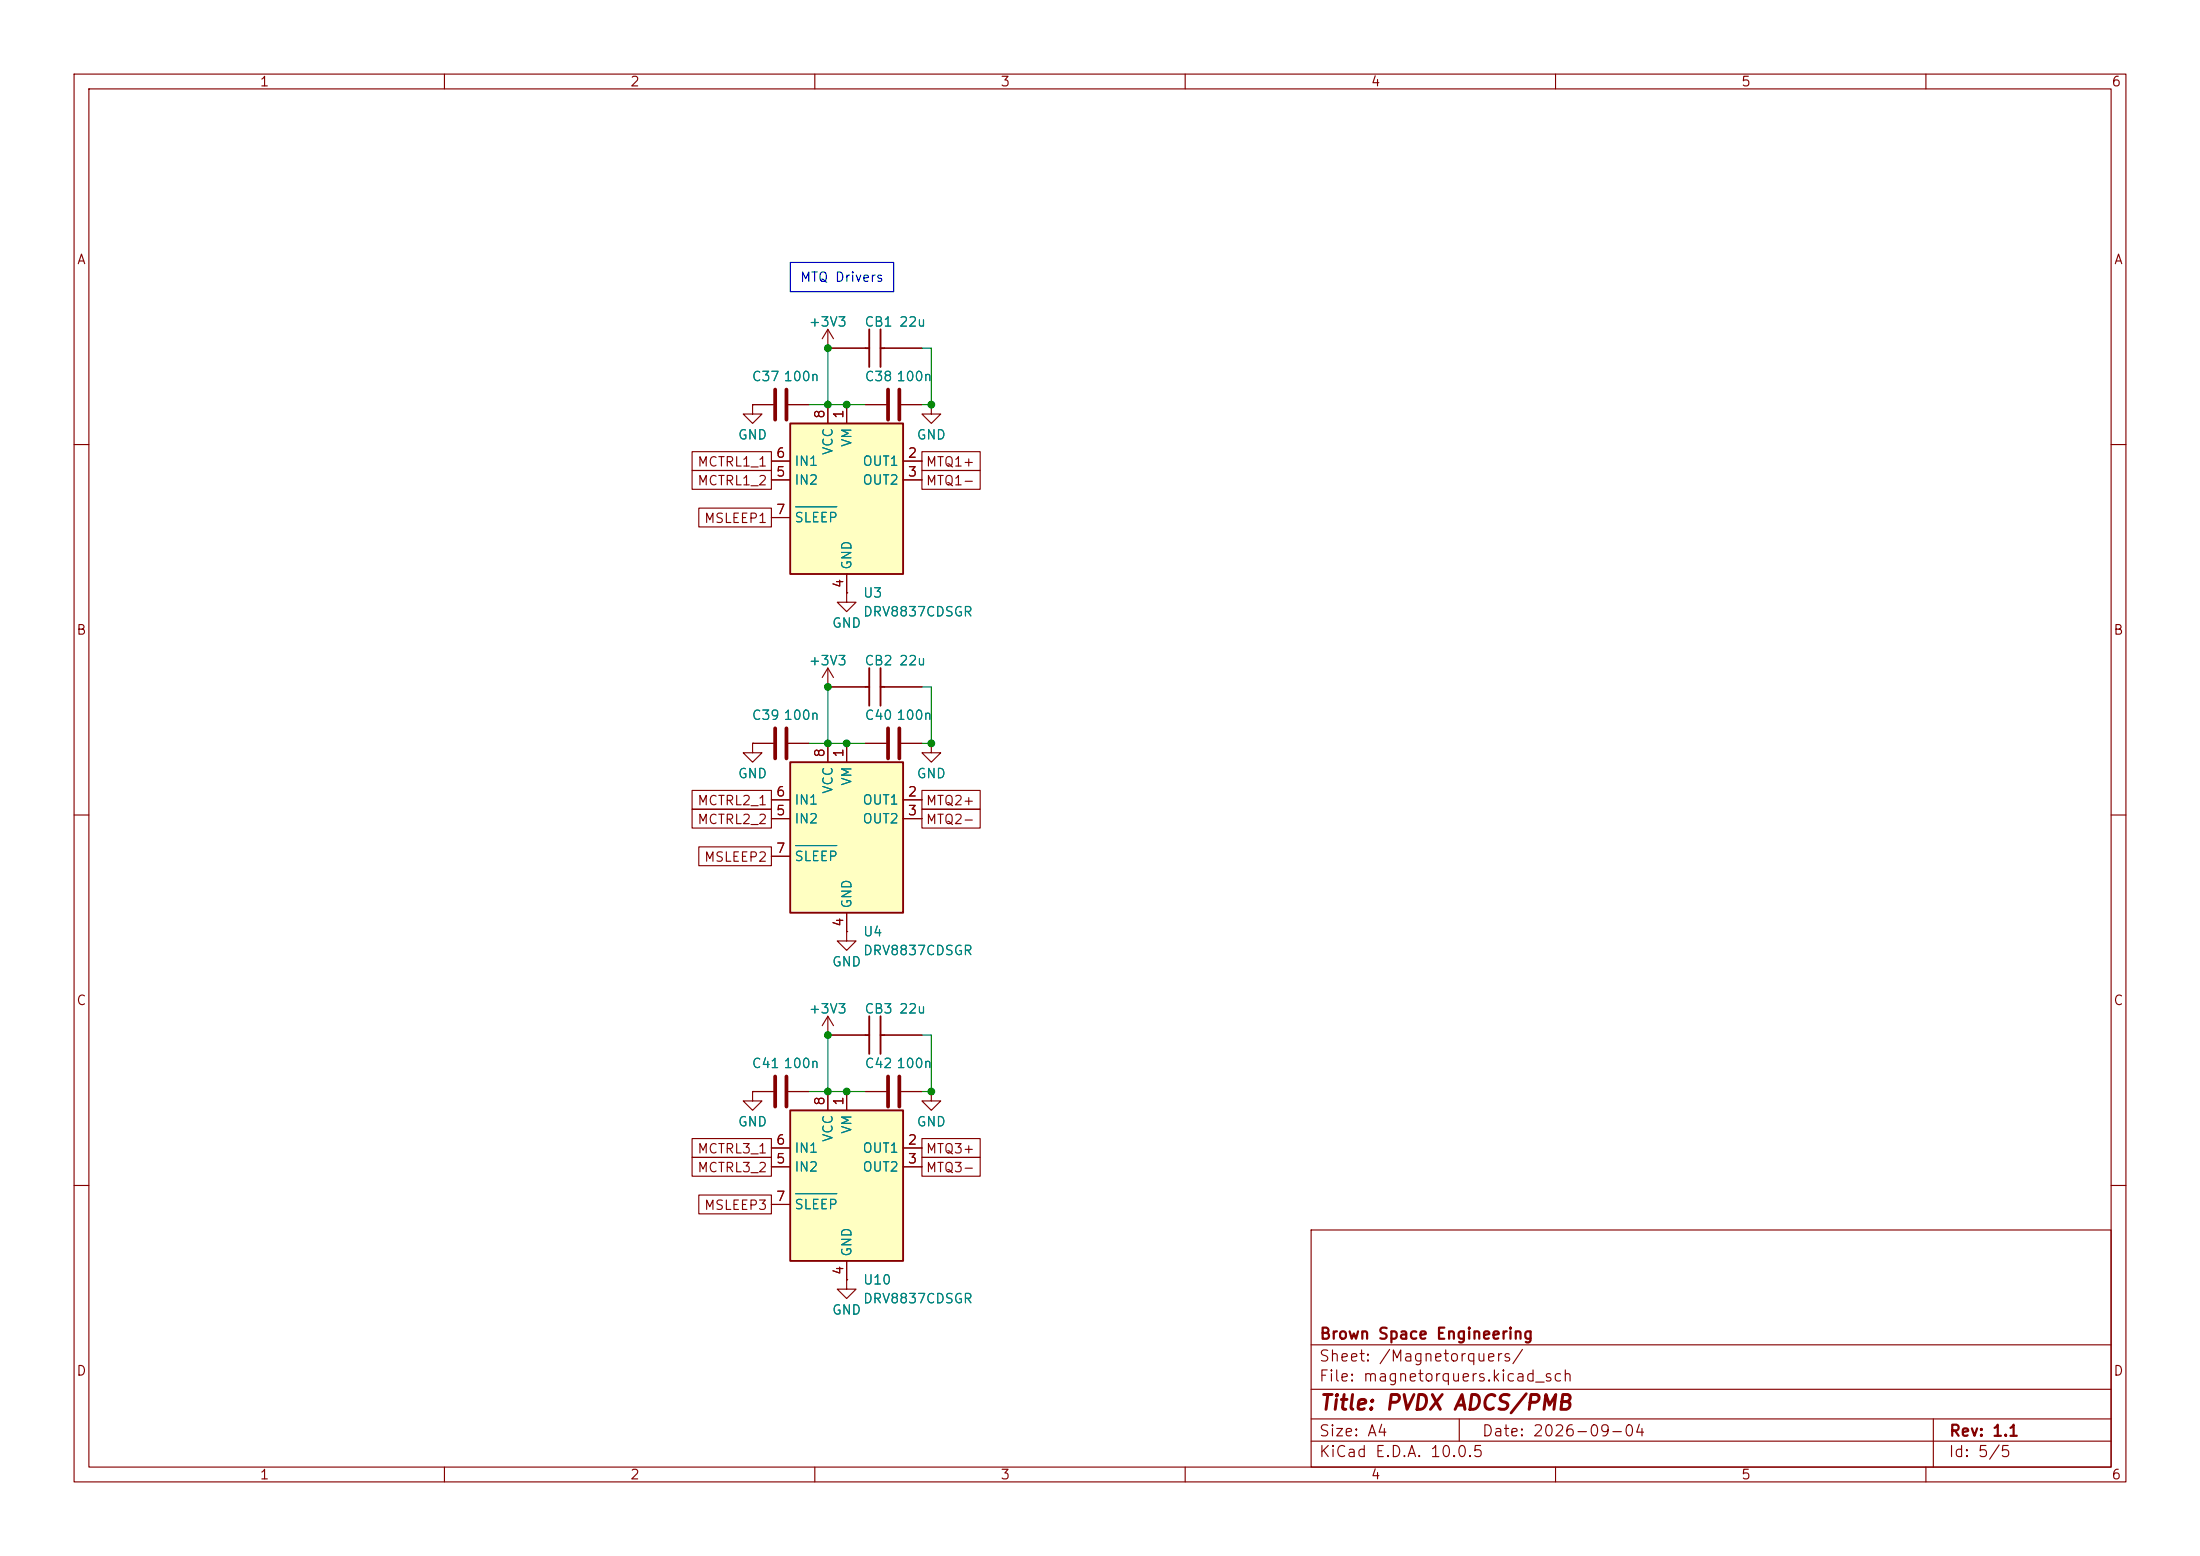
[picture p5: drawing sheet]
<svg xmlns="http://www.w3.org/2000/svg" width="297mm" height="210mm" viewBox="0 0 297 210" stroke-linecap="round" stroke-linejoin="round" font-family="sans-serif">
<path d="M0 0h297v210h-297z" fill="#fff" stroke="#fff" stroke-width=".14"/>
<g fill="none" stroke="#840000" stroke-width=".15">
<path d="M10 10h277v190h-277zM12 12h273v186h-273zM60 10v2M110 10v2M160 10v2M210 10v2M260 10v2M10 60h2M285 60h2M111.8 92.7h.1M111.8 90.2l-.8 1.2M111.8 90.2l.7 1.2"/>
<path d="M111.8 90.2v2.5M111.8 92.7h5M119.4 92.7h5.1M10 110h2M101.6 100.3v1.3h1.3l-1.3 1.3-1.3-1.3h1.3M101.6 100.3h.1M101.6 100.3h2.8M106.4 100.3h2.8M116.8 100.3h2.8M121.7 100.3h2.8M285 110h2M101.6 147.3v1.3h1.3l-1.3 1.3-1.3-1.3h1.3"/>
<path d="M101.6 147.3h.1M125.7 147.3v1.3h1.3l-1.3 1.3-1.2-1.3h1.2M125.7 147.3h.1M10 160h2M114.3 172.7v1.3h1.3l-1.3 1.3-1.3-1.3h1.3M114.3 172.7h.1M177 166h108v32h-108zM285 160h2M60 198v2M110 198v2M160 198v2M177 194.5h108"/>
<path d="M177 191.5h108M177 187.5h108M177 181.5h108M197 191.5v3M210 198v2M260 198v2M261 191.5v6.5"/>
</g>
<path d="M104.6 98.3v4.1M106.2 98.3v4.1M119.9 98.3v4.1M121.4 98.3v4.1" fill="none" stroke="#840000" stroke-width=".51"/>
<path d="M116.8 92.7h.5M117.3 90.2v5.1M118.9 92.7h.5M118.9 90.2v5.1" fill="none" stroke="#840000" stroke-width=".25"/>
<path d="M106.7 149.9h15.2v20.3h-15.2z" fill="#ffffc2"/>
<path d="M106.7 149.9h15.2v20.3h-15.2z" fill="none" stroke="#840000" stroke-width=".25"/>
<path d="M104.1 154.9h2.6M104.1 157.5h2.6M111.8 147.3v2.6M114.3 147.3v2.6M121.9 154.9h2.6M121.9 157.5h2.6M104.1 162.6h2.6M114.3 170.2v2.5" fill="none" stroke="#840000" stroke-width=".15"/>
<path d="M107.4 161.1h5.6" fill="none" stroke="#008484" stroke-width=".15"/>
<path d="M106.7 57.2h15.2v20.3h-15.2z" fill="#ffffc2"/>
<path d="M106.7 57.2h15.2v20.3h-15.2zM116.8 47h.5M117.3 44.5v5M118.9 44.5v5M118.9 47h.5M116.8 139.7h.5M117.3 137.2v5M118.9 139.7h.5M118.9 137.2v5" fill="none" stroke="#840000" stroke-width=".25"/>
<g fill="none" stroke="#840000" stroke-width=".15">
<path d="M101.6 54.6v1.3h1.3l-1.3 1.3-1.3-1.3h1.3M101.6 54.6h.1M101.6 54.6h2.8M106.4 54.6h2.8M111.8 47h.1M111.8 44.5v2.5M111.8 54.6v2.6M111.8 47h5M111.8 44.5l-.8 1.2M111.8 44.5l.7 1.2M114.3 54.6v2.6M119.4 47h5.1"/>
<path d="M125.7 54.6v1.3h1.3l-1.3 1.3-1.2-1.3h1.2M125.7 54.6h.1M104.1 62.2h2.6M104.1 64.8h2.6M104.1 69.9h2.6M114.3 77.5v2.5M121.9 62.2h2.6M121.9 64.8h2.6M114.3 80v1.3h1.3l-1.3 1.3-1.3-1.3h1.3M114.3 80h.1M125.7 100.3v1.3h1.3l-1.3 1.3-1.2-1.3h1.2M125.7 100.3h.1"/>
<path d="M111.8 139.7h.1M111.8 137.2v2.5M111.8 139.7h5M111.8 137.2l-.8 1.2M111.8 137.2l.7 1.2M114.3 125.7v1.3h1.3l-1.3 1.3-1.3-1.3h1.3M114.3 125.7h.1M119.4 139.7h5.1M101.6 147.3h2.8M106.4 147.3h2.8M116.8 147.3h2.8M121.7 147.3h2.8"/>
</g>
<path d="M107.4 68.4h5.6" fill="none" stroke="#008484" stroke-width=".15"/>
<path d="M104.6 52.6v4M106.2 52.6v4M104.6 145.3v4.1M106.2 145.3v4.1M119.9 145.3v4.1M121.4 145.3v4.1" fill="none" stroke="#840000" stroke-width=".51"/>
<path d="M106.7 102.9h15.2v20.3h-15.2z" fill="#ffffc2"/>
<path d="M106.7 102.9h15.2v20.3h-15.2z" fill="none" stroke="#840000" stroke-width=".25"/>
<g fill="none" stroke="#840000" stroke-width=".15">
<path d="M101.6 54.6h.1M101.6 54.6h2.8M106.4 54.6h2.8M111.8 47h.1M111.8 54.6v2.6M111.8 47h5M114.3 54.6v2.6M116.8 54.6h2.8M119.4 47h5.1M121.7 54.6h2.8M125.7 54.6h.1M93.4 61h10.7v2.5h-10.7z"/>
<path d="M93.4 63.5h10.7v2.5h-10.7zM94.3 68.6h9.8v2.5h-9.8zM104.1 62.2h2.6M104.1 64.8h2.6M104.1 69.9h2.6M114.3 77.5v2.5M121.9 62.2h2.6M121.9 64.8h2.6M124.5 63.5h7.8v2.5h-7.8zM124.5 61h7.8v2.5h-7.8zM111.8 92.7h.1M111.8 92.7h5"/>
<path d="M114.3 80h.1M119.4 92.7h5.1M93.4 109.2h10.7v2.6h-10.7zM93.4 106.7h10.7v2.5h-10.7zM94.3 114.3h9.8v2.5h-9.8zM101.6 100.3h.1M101.6 100.3h2.8M104.1 108h2.6M104.1 110.5h2.6M104.1 115.6h2.6M106.4 100.3h2.8M111.8 100.3v2.6"/>
<path d="M114.3 100.3v2.6M116.8 100.3h2.8M121.7 100.3h2.8M121.9 108h2.6M121.9 110.5h2.6M124.5 109.2h7.8v2.6h-7.8zM124.5 106.7h7.8v2.5h-7.8zM125.7 100.3h.1M111.8 139.7h.1M111.8 139.7h5M114.3 125.7h.1M114.3 123.2v2.5"/>
<path d="M119.4 139.7h5.1M93.4 156.2h10.7v2.6h-10.7zM93.4 153.7h10.7v2.5h-10.7zM101.6 147.3h.1M101.6 147.3h2.8M104.1 154.9h2.6M104.1 157.5h2.6M106.4 147.3h2.8M111.8 147.3v2.6M114.3 147.3v2.6M116.8 147.3h2.8M121.7 147.3h2.8"/>
<path d="M121.9 154.9h2.6M121.9 157.5h2.6M124.5 153.7h7.8v2.5h-7.8zM124.5 156.2h7.8v2.6h-7.8zM125.7 147.3h.1M94.3 161.3h9.8v2.5h-9.8zM104.1 162.6h2.6M114.3 172.7h.1M114.3 170.2v2.5"/>
</g>
<path d="M107.4 68.4h5.6M107.4 114.1h5.6M107.4 161.1h5.6" fill="none" stroke="#008484" stroke-width=".15"/>
<path d="M119.9 52.6v4M121.4 52.6v4" fill="none" stroke="#840000" stroke-width=".51"/>
<path d="M109.2 54.6h7.6M111.8 47v7.6M124.5 47h1.2v7.6h-1.2M111.8 92.7v7.6M124.5 92.7h1.2v7.6h-1.2M109.2 100.3h7.6M111.8 139.7v7.6M124.5 139.7h1.2v7.6h-1.2M109.2 147.3h7.6" fill="none" stroke="#008400" stroke-width=".15"/>
<path d="M106.7 35.4h13.9v4h-13.9z" fill="none" stroke="#0000c2" stroke-width=".15"/>
<g fill="#008400" stroke="#008400" stroke-width=".14">
<circle cx="111.8" cy="92.7" r=".46"/>
<circle cx="111.8" cy="47" r=".46"/>
<circle cx="125.7" cy="54.6" r=".46"/>
<circle cx="114.3" cy="54.6" r=".46"/>
<circle cx="111.8" cy="54.6" r=".46"/>
<circle cx="114.3" cy="100.3" r=".46"/>
<circle cx="125.7" cy="100.3" r=".46"/>
<circle cx="111.8" cy="147.3" r=".46"/>
<circle cx="114.3" cy="147.3" r=".46"/>
<circle cx="111.8" cy="139.7" r=".46"/>
<circle cx="125.7" cy="147.3" r=".46"/>
<circle cx="111.8" cy="100.3" r=".46"/>
</g>
<text font-size="2" fill="#840000" x="178" y="190.8">Title: PVDX ADCS/PMB</text>
<g font-size="1.5" fill="#840000">
<text x="178" y="184.1">Sheet: /Magnetorquers/</text>
<text x="178" y="181.1">Brown Space Engineering</text>
<text x="178" y="186.8">File: magnetorquers.kicad_sch</text>
<text x="178" y="197">KiCad E.D.A. 10.0.5</text>
<text x="178" y="194.2">Size: A4</text>
<text x="200" y="194.2">Date: 2026-09-04</text>
<text x="263" y="197">Id: 5/5</text>
<text x="263" y="194.2">Rev: 1.1</text>
</g>
<g font-size="1.3" fill="#840000">
<text x="35" y="12">1</text>
<text x="85" y="12">2</text>
<text x="135" y="12">3</text>
<text x="185" y="12">4</text>
<text x="235" y="12">5</text>
<text x="285" y="12">6</text>
<text x="10.3" y="36">A</text>
<text x="285.3" y="36">A</text>
<text x="111.6" y="56.6" transform="rotate(-90 111.6 56.6)">8</text>
<text x="114.2" y="56.6" transform="rotate(-90 114.2 56.6)">1</text>
<text x="94.1" y="63.3">MCTRL1_1</text>
<text x="94.1" y="65.8">MCTRL1_2</text>
<text x="104.7" y="64.6">5</text>
<text x="104.7" y="62.1">6</text>
<text x="122.5" y="62.1">2</text>
<text x="122.5" y="64.6">3</text>
<text x="124.9" y="65.8">MTQ1-</text>
<text x="124.9" y="63.3">MTQ1+</text>
<text x="95" y="70.9">MSLEEP1</text>
<text x="104.7" y="69.7">7</text>
<text x="114.2" y="79.5" transform="rotate(-90 114.2 79.5)">4</text>
<text x="10.2" y="86">B</text>
<text x="285.2" y="86">B</text>
<text x="104.7" y="107.8">6</text>
<text x="111.6" y="102.3" transform="rotate(-90 111.6 102.3)">8</text>
<text x="114.2" y="102.3" transform="rotate(-90 114.2 102.3)">1</text>
<text x="122.5" y="107.8">2</text>
<text x="94.1" y="111.5">MCTRL2_2</text>
<text x="94.1" y="109">MCTRL2_1</text>
<text x="104.7" y="110.4">5</text>
<text x="122.5" y="110.4">3</text>
<text x="124.9" y="111.5">MTQ2-</text>
<text x="124.9" y="109">MTQ2+</text>
<text x="95" y="116.6">MSLEEP2</text>
<text x="104.7" y="115.4">7</text>
<text x="114.2" y="125.2" transform="rotate(-90 114.2 125.2)">4</text>
<text x="10.2" y="136">C</text>
<text x="285.2" y="136">C</text>
<text x="111.6" y="149.3" transform="rotate(-90 111.6 149.3)">8</text>
<text x="114.2" y="149.3" transform="rotate(-90 114.2 149.3)">1</text>
<text x="94.1" y="156">MCTRL3_1</text>
<text x="104.7" y="154.8">6</text>
<text x="122.5" y="154.8">2</text>
<text x="124.9" y="156">MTQ3+</text>
<text x="94.1" y="158.5">MCTRL3_2</text>
<text x="104.7" y="157.3">5</text>
<text x="122.5" y="157.3">3</text>
<text x="124.9" y="158.5">MTQ3-</text>
<text x="95" y="163.6">MSLEEP3</text>
<text x="104.7" y="162.4">7</text>
<text x="114.2" y="172.2" transform="rotate(-90 114.2 172.2)">4</text>
<text x="10.2" y="186">D</text>
<text x="285.2" y="186">D</text>
<text x="35" y="200">1</text>
<text x="85" y="200">2</text>
<text x="135" y="200">3</text>
<text x="185" y="200">4</text>
<text x="235" y="200">5</text>
<text x="285" y="200">6</text>
</g>
<text font-size="1.3" fill="#0000c2" x="107.9" y="38.4">MTQ Drivers</text>
<g font-size="1.3" fill="#008484">
<text x="109.1" y="44.4">+3V3</text>
<text x="116.6" y="44.4">CB1</text>
<text x="121.3" y="44.4">22u</text>
<text x="101.4" y="51.8">C37</text>
<text x="105.7" y="51.8">100n</text>
<text x="116.6" y="51.8">C38</text>
<text x="120.9" y="51.8">100n</text>
<text x="99.5" y="59.6">GND</text>
<text x="123.7" y="59.6">GND</text>
<text x="107.2" y="65.7">IN2</text>
<text x="107.2" y="63.2">IN1</text>
<text x="112.7" y="61.5" transform="rotate(-90 112.7 61.5)">VCC</text>
<text x="115.3" y="60.4" transform="rotate(-90 115.3 60.4)">VM</text>
<text x="116.3" y="63.2">OUT1</text>
<text x="116.3" y="65.7">OUT2</text>
<text x="107.2" y="70.8">SLEEP</text>
<text x="115.3" y="77" transform="rotate(-90 115.3 77)">GND</text>
<text x="116.4" y="81">U3</text>
<text x="116.4" y="83.5">DRV8837CDSGR</text>
<text x="112.2" y="85">GND</text>
<text x="109.1" y="90.1">+3V3</text>
<text x="116.6" y="90.1">CB2</text>
<text x="121.3" y="90.1">22u</text>
<text x="101.4" y="97.5">C39</text>
<text x="105.7" y="97.5">100n</text>
<text x="116.6" y="97.5">C40</text>
<text x="120.9" y="97.5">100n</text>
<text x="99.5" y="105.4">GND</text>
<text x="112.7" y="107.2" transform="rotate(-90 112.7 107.2)">VCC</text>
<text x="115.3" y="106.1" transform="rotate(-90 115.3 106.1)">VM</text>
<text x="123.7" y="105.4">GND</text>
<text x="107.2" y="111.5">IN2</text>
<text x="107.2" y="108.9">IN1</text>
<text x="116.3" y="108.9">OUT1</text>
<text x="116.3" y="111.5">OUT2</text>
<text x="107.2" y="116.5">SLEEP</text>
<text x="115.3" y="122.7" transform="rotate(-90 115.3 122.7)">GND</text>
<text x="112.2" y="130.8">GND</text>
<text x="116.4" y="126.7">U4</text>
<text x="116.4" y="129.2">DRV8837CDSGR</text>
<text x="109.1" y="137.1">+3V3</text>
<text x="116.6" y="137.1">CB3</text>
<text x="121.3" y="137.1">22u</text>
<text x="101.4" y="144.5">C41</text>
<text x="105.7" y="144.5">100n</text>
<text x="116.6" y="144.5">C42</text>
<text x="120.9" y="144.5">100n</text>
<text x="99.5" y="152.3">GND</text>
<text x="107.2" y="155.9">IN1</text>
<text x="112.7" y="154.2" transform="rotate(-90 112.7 154.2)">VCC</text>
<text x="115.3" y="153.1" transform="rotate(-90 115.3 153.1)">VM</text>
<text x="116.3" y="155.9">OUT1</text>
<text x="123.7" y="152.3">GND</text>
<text x="107.2" y="158.4">IN2</text>
<text x="116.3" y="158.4">OUT2</text>
<text x="107.2" y="163.5">SLEEP</text>
<text x="115.3" y="169.7" transform="rotate(-90 115.3 169.7)">GND</text>
<text x="116.4" y="173.7">U10</text>
<text x="112.2" y="177.7">GND</text>
<text x="116.4" y="176.2">DRV8837CDSGR</text>
</g>
</svg>
